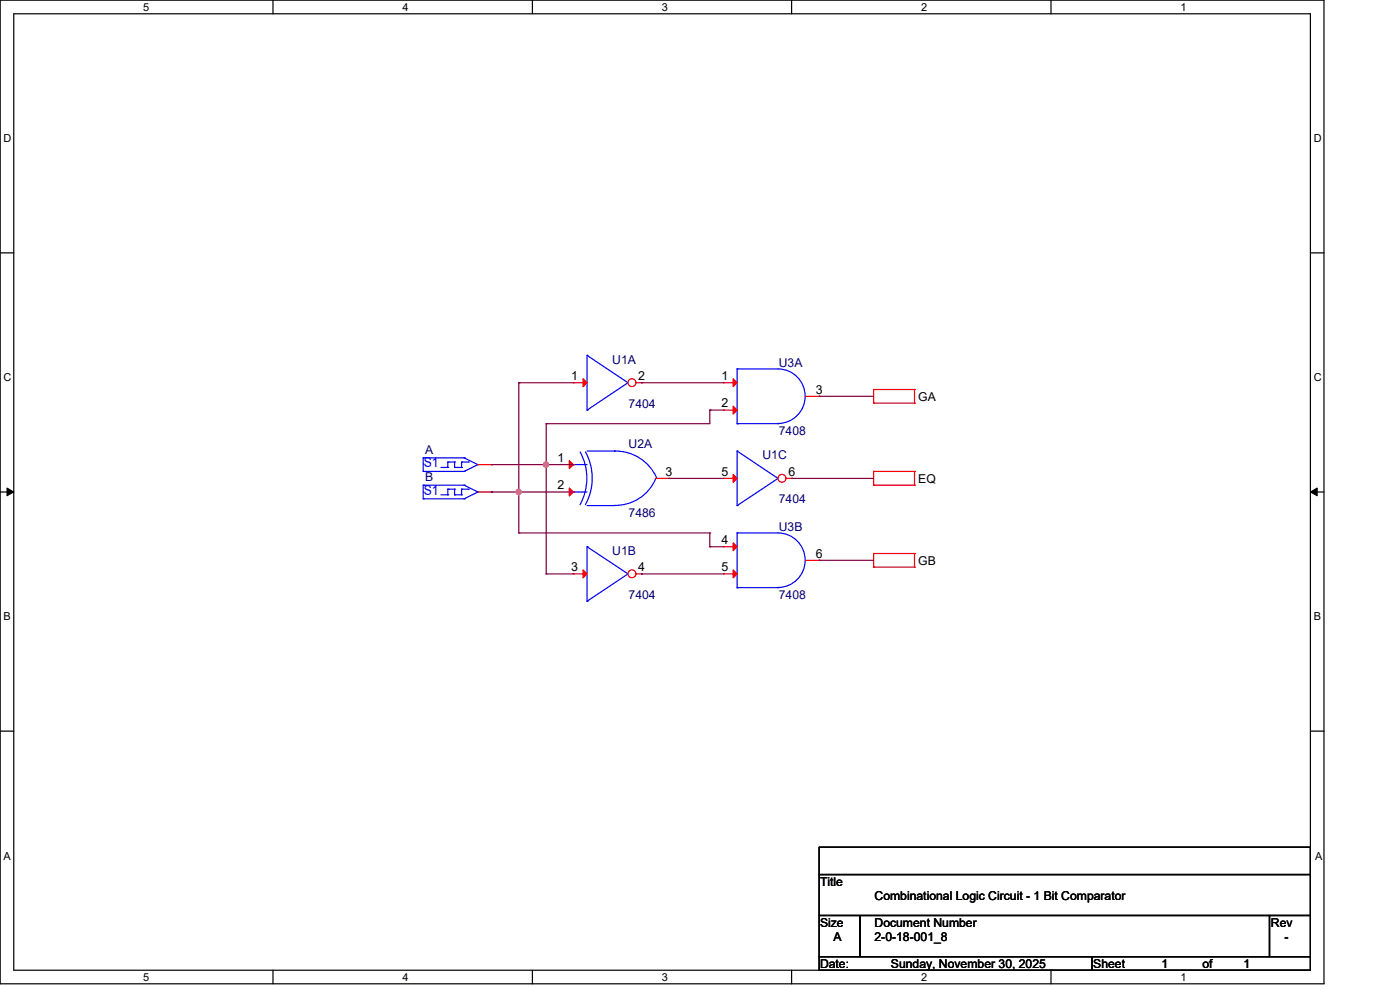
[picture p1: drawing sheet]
<svg xmlns="http://www.w3.org/2000/svg" width="297mm" height="210mm" viewBox="0 0 297 210" stroke-linecap="round" stroke-linejoin="round" font-family="sans-serif">
<g fill="none" stroke="#000" stroke-width=".25">
<path d="M0 0h280.6v208.4h-280.6zM2.9 2.9h274.8v202.6h-274.8zM57.8 0v2.9M112.8 0v2.9M167.8 0v2.9M222.7 0v2.9M0 53.6h2.9M277.7 53.6h2.9M0 104.2h2.9M277.7 104.2h2.9M0 154.9h2.9M277.7 154.9h2.9"/>
<path d="M173.6 179.4h104.1v5.8h-104.1zM173.6 185.2h104.1v8.7h-104.1zM173.6 193.9h8.7v8.7h-8.7zM182.3 193.9h86.7v8.7h-86.7zM269 193.9h8.7v8.7h-8.7zM57.8 205.5v2.9M112.8 205.5v2.9M167.8 205.5v2.9M173.6 202.6h57.8v2.9h-57.8zM222.7 205.5v2.9M231.4 202.6h46.3v2.9h-46.3z"/>
</g>
<path d="M1.5 103.4l1.4 .8-1.4 .8zM277.7 104.2l1.4-.8v1.6z" fill="#000" stroke="#000" stroke-width=".21"/>
<g fill="none" stroke="#f00" stroke-width=".25">
<path d="M185.1 99.9h.1M185.1 85.4h.1M185.1 82.5h.1M185.1 99.9h8.7M185.1 82.5v2.9M185.1 99.9v2.9M185.1 82.5h8.7M185.1 85.4h8.7M193.8 99.9h.1M193.8 82.5h.1M193.8 85.4h.1M193.8 82.5v2.9"/>
<path d="M193.8 99.9v2.9M153.3 101.3h.1M153.3 101.3h2.9M185.1 102.8h.1M185.1 117.2h.1M185.1 102.8h8.7M185.1 117.2v2.9M185.1 117.2h8.7M193.8 102.8h.1M193.8 117.2h.1M193.8 117.2v2.9M185.1 120.1h.1"/>
<path d="M185.1 120.1h8.7M193.8 120.1h.1"/>
</g>
<path d="M156.2 95.5h.1M156.2 95.5v11.6M156.2 95.5l8.7 5.8M156.2 107.1h.1M164.9 101.3h.1M164.9 101.3l-8.7 5.8" fill="none" stroke="#00f" stroke-width=".25"/>
<path d="M155.4 100.5l.8 .8-.8 .9z" fill="#f00" stroke="#f00" stroke-width=".25"/>
<circle cx="165.7" cy="101.3" r=".84" fill="#fff" stroke="#f00" stroke-width=".25"/>
<path d="M121.5 81.1h.1M121.5 81.1h2.9M153.3 81.1h.1M153.3 86.9h.1M153.3 81.1h2.9M153.3 86.9h2.9M170.7 83.9h2.9M173.6 83.9h.1M166.6 101.3h1.2M167.8 101.3h.1" fill="none" stroke="#f00" stroke-width=".25"/>
<path d="M124.4 75.3h.1M124.4 75.3v11.6M124.4 75.3l8.7 5.8M156.2 78.1h8.7a5.8 5.8 0 0 1 5.7 5.8 5.8 5.8 0 0 1-5.7 5.8M156.2 78.1h.1M156.2 78.1v11.6M124.4 86.9h.1M133.1 81.1h.1M133.1 81.1l-8.7 5.8M156.2 89.7h.1M156.2 89.7h8.7M164.9 89.7h.1" fill="none" stroke="#00f" stroke-width=".25"/>
<g fill="#f00" stroke="#f00" stroke-width=".25">
<path d="M155.4 80.2l.8 .9-.8 .8z"/>
<path d="M155.4 86l.8 .9-.8 .8z"/>
<path d="M123.6 80.2l.8 .9-.8 .8z"/>
</g>
<circle cx="133.9" cy="81.1" r=".84" fill="#fff" stroke="#f00" stroke-width=".25"/>
<g fill="none" stroke="#f00" stroke-width=".25">
<path d="M101.3 98.4h2.9M104.2 98.4h.1M121.5 98.4h.1M134.8 81.1h1.2M136 81.1h.1M101.3 104.2h2.9M104.2 104.2h.1M121.5 104.2h.1M138.9 101.3h2.8M141.7 101.3h.1M153.3 115.8h.1M153.3 115.8h2.9"/>
<path d="M170.7 118.7h2.9M173.6 118.7h.1M121.5 121.6h.1M121.5 121.6h2.9M153.3 121.6h.1M153.3 121.6h2.9"/>
</g>
<g fill="none" stroke="#00f" stroke-width=".25">
<path d="M89.7 97h.1M89.7 99.9h.1M89.7 99.9h8.7M89.7 97h8.7M89.7 97v2.9M93.5 99h1.4M94.9 97.9h.1M94.9 99h.1M94.9 97.9v1.1M94.9 97.9h1.4M96.3 97.9h.1M96.3 99h.1"/>
<path d="M96.3 99h1.5M96.3 97.9v1.1M97.8 99h.1M97.8 97.9h.1M97.8 97.9h1.4M97.8 97.9v1.1M98.4 99.9h.1M98.4 97h.1M98.4 97l2.9 1.4M99.2 97.9h.1M101.3 98.4h.1M101.3 98.4l-2.9 1.5"/>
<path d="M121.5 98.4h.1M121.5 98.4h2.9M122.9 95.7a11.6 11.6 0 0 1 0 11.2M124.1 95.7a11.6 11.6 0 0 1 0 11.2M124.4 95.5h5.8M130.2 95.5h.1M130.2 95.5a9.5 9.5 0 0 1 9 5.7M89.7 102.8h.1M89.7 105.6h.1M89.7 102.8v2.8M89.7 105.6h8.7M89.7 102.8h8.7"/>
<path d="M93.5 104.8h1.4M94.9 103.6h.1M94.9 104.8h.1M94.9 103.6v1.2M94.9 103.6h1.4M96.3 103.6h.1M96.3 104.8h.1M96.3 103.6v1.2M96.3 104.8h1.5M97.8 104.8h.1M97.8 103.6h.1M97.8 103.6v1.2"/>
<path d="M97.8 103.6h1.4M98.4 105.6h.1M98.4 102.8h.1M98.4 102.8l2.9 1.4M99.2 103.6h.1M101.3 104.2h.1M101.3 104.2l-2.9 1.4M121.5 104.2h.1M121.5 104.2h2.9M124.4 115.8h.1M124.4 107.1h5.8M124.4 115.8v11.6"/>
<path d="M124.4 115.8l8.7 5.8M130.2 107.1h.1M139 101.4a9.2 9.2 0 0 1-8.8 5.6M156.2 112.9h8.7a5.8 5.8 0 0 1 5.7 5.8 5.8 5.8 0 0 1-5.7 5.7M156.2 112.9h.1M156.2 112.9v11.6M124.4 127.4h.1M133.1 121.6h.1M133.1 121.6l-8.7 5.8M156.2 124.5h.1M156.2 124.5h8.7M164.9 124.5h.1"/>
</g>
<g fill="#f00" stroke="#f00" stroke-width=".25">
<path d="M155.4 115l.8 .8-.8 .9z"/>
<path d="M155.4 120.7l.8 .9-.8 .8z"/>
<path d="M120.6 97.6l.9 .8-.9 .9z"/>
<path d="M120.6 103.4l.9 .8-.9 .9z"/>
<path d="M123.6 120.7l.8 .9-.8 .8z"/>
</g>
<circle cx="133.9" cy="121.5" r=".84" fill="#fff" stroke="#f00" stroke-width=".25"/>
<path d="M134.8 121.6h1.2M136 121.6h.1" fill="none" stroke="#f00" stroke-width=".25"/>
<g fill="none" stroke="#800040" stroke-width=".25">
<path d="M104.2 98.4h.1M104.2 98.4h17.3M109.9 81.1h.1M109.9 81.1h11.6M109.9 81.1v31.8M115.7 98.4h.1M115.7 89.7h.1M115.7 89.7v31.9M136 81.1h.1M136 81.1h17.3M150.4 86.9h.1M150.4 86.9h2.9"/>
<path d="M150.4 86.9v2.8h-34.7M173.6 83.9h.1M173.6 83.9h11.5M104.2 104.2h.1M104.2 104.2h17.3M109.9 104.2h.1M109.9 112.9h.1M109.9 112.9h40.5M141.7 101.3h.1M141.7 101.3h11.6M150.4 115.8h.1M150.4 112.9h.1"/>
<path d="M150.4 112.9v2.9M150.4 115.8h2.9M167.8 101.3h.1M167.8 101.3h17.3M173.6 118.7h.1M173.6 118.7h11.5M115.7 121.6h.1M115.7 121.6h5.8M136 121.6h.1M136 121.6h17.3"/>
</g>
<g fill="#f0f" stroke="#f0f" stroke-width=".25">
<circle cx="115.7" cy="98.4" r=".55"/>
<circle cx="109.9" cy="104.2" r=".56"/>
</g>
<g font-size="2.9" fill="#00f">
<text x="89.8" y="99">S1</text>
<text x="89.8" y="104.8">S1</text>
</g>
<g font-size="2.6" fill="#000080">
<text x="129.7" y="77">U1A</text>
<text x="165.1" y="77.6">U3A</text>
<text x="133.2" y="86.3">7404</text>
<text x="133.2" y="95">U2A</text>
<text x="165.1" y="92.1">7408</text>
<text x="90.1" y="96.2">A</text>
<text x="90.1" y="102">B</text>
<text x="161.6" y="97.3">U1C</text>
<text x="165.1" y="106.6">7404</text>
<text x="133.2" y="109.5">7486</text>
<text x="165.1" y="112.4">U3B</text>
<text x="129.7" y="117.6">U1B</text>
<text x="133.2" y="126.9">7404</text>
<text x="165.1" y="126.9">7408</text>
</g>
<g font-size="2.6">
<text x="121.1" y="80.5">1</text>
<text x="135.3" y="80.5">2</text>
<text x="152.9" y="80.5">1</text>
<text x="172.9" y="83.4">3</text>
<text x="152.9" y="86.3">2</text>
<text x="194.6" y="84.9">GA</text>
<text x="118.1" y="97.8">1</text>
<text x="141.1" y="100.8">3</text>
<text x="152.9" y="100.8">5</text>
<text x="167.1" y="100.8">6</text>
<text x="118.1" y="103.6">2</text>
<text x="194.6" y="102.2">EQ</text>
<text x="152.9" y="115.2">4</text>
<text x="172.9" y="118.1">6</text>
<text x="194.6" y="119.6">GB</text>
<text x="121.1" y="121">3</text>
<text x="135.3" y="121">4</text>
<text x="152.9" y="121">5</text>
<text x="173.8" y="187.7">Title</text>
<text x="185.3" y="190.6">Combinational Logic Circuit - 1 Bit Comparator</text>
<text x="173.8" y="196.3">Size</text>
<text x="185.3" y="196.3">Document Number</text>
<text x="269.3" y="196.3">Rev</text>
<text x="176.7" y="199.3">A</text>
<text x="185.3" y="199.3">2-0-18-001_8</text>
<text x="272.2" y="199.3">-</text>
<text x="173.8" y="205.1">Date:</text>
<text x="188.8" y="205.1">Sunday, November 30, 2025</text>
<text x="231.7" y="205.1">Sheet</text>
<text x="246.2" y="205.1">1</text>
<text x="254.8" y="205.1">of</text>
<text x="263.5" y="205.1">1</text>
</g>
<g font-size="2.3">
<text x="30.4" y="2.2">5</text>
<text x="85.3" y="2.2">4</text>
<text x="140.3" y="2.2">3</text>
<text x="195.2" y="2.2">2</text>
<text x="250.2" y="2.2">1</text>
<text x=".8" y="30.1">D</text>
<text x="278.4" y="30.1">D</text>
<text x=".8" y="80.8">C</text>
<text x="278.4" y="80.8">C</text>
<text x=".8" y="131.4">B</text>
<text x="278.4" y="131.4">B</text>
<text x=".8" y="182.2">A</text>
<text x="278.7" y="182.2">A</text>
<text x="30.4" y="207.7">5</text>
<text x="85.3" y="207.7">4</text>
<text x="140.3" y="207.7">3</text>
<text x="195.2" y="207.7">2</text>
<text x="250.2" y="207.7">1</text>
</g>
</svg>
